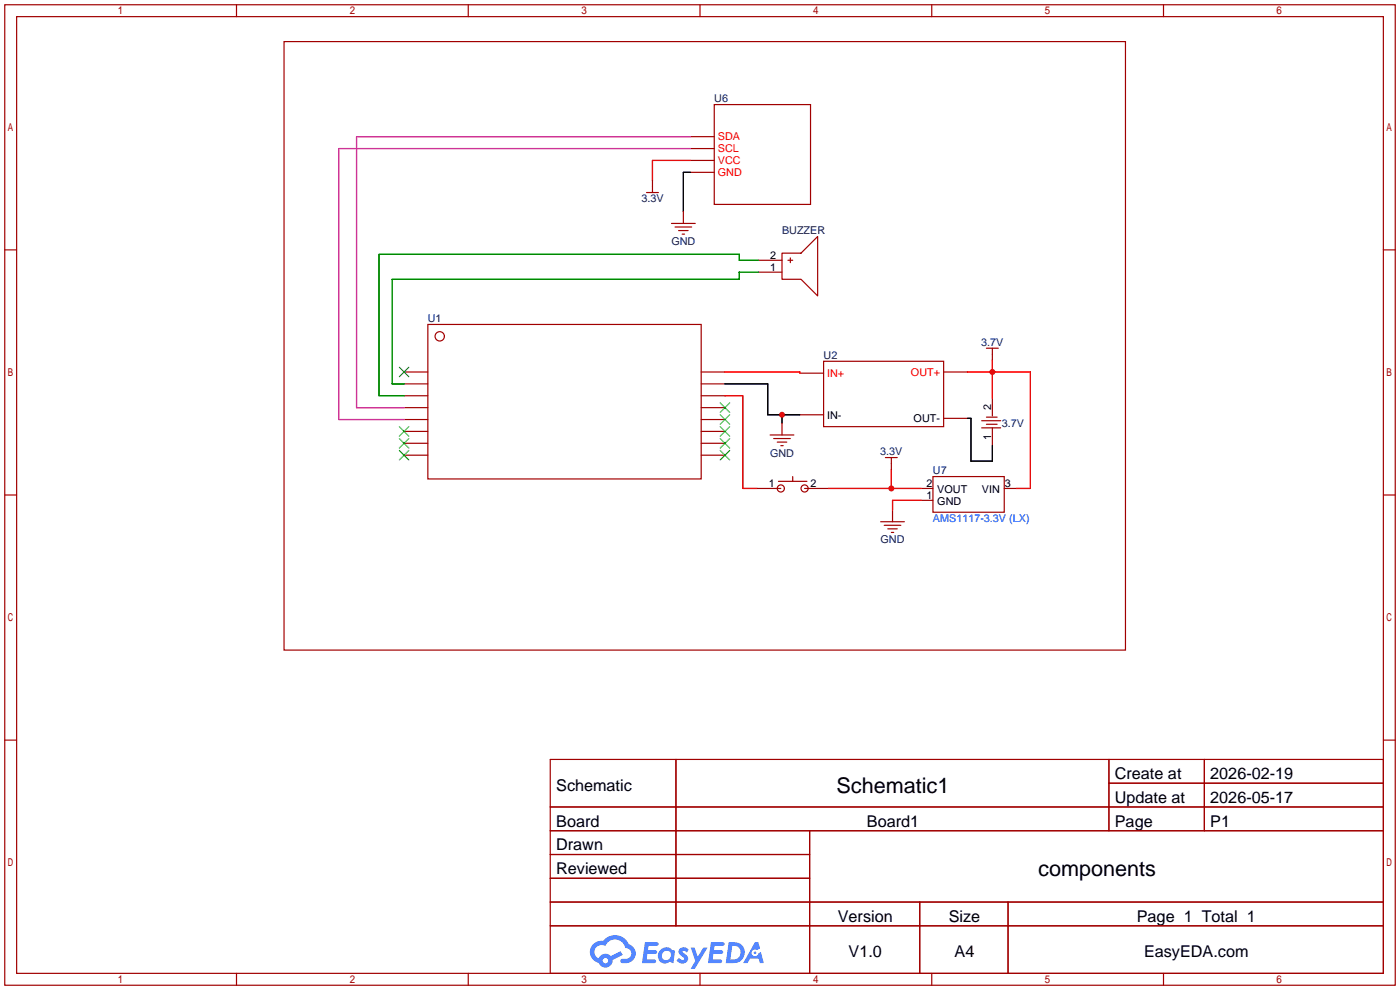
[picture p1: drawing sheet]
<svg xmlns="http://www.w3.org/2000/svg" width="299mm" height="212mm" viewBox="0 0 299 212" stroke-linecap="round" stroke-linejoin="round" font-family="sans-serif">
<g fill="none" stroke="#a10000" stroke-width=".25">
<path d="M1 1h297.2v209.6h-297.2zM3.6 3.6h292.1v204.4h-292.1zM50.5 1v2.6M100.1 1v2.6M149.6 1v2.6M199.1 1v2.6M248.7 1v2.6M1 53.4h2.6M295.7 53.4h2.5M1 105.8h2.6M295.7 105.8h2.5M1 158.2h2.6"/>
<path d="M295.7 158.2h2.5M117.6 162.3h178.1v45.7h-178.1zM117.6 172.5h178.1M117.6 177.5h178.1M144.5 162.3v35.6M173 177.5v30.5M237 162.3v15.2M237 167.4h58.7M257.4 162.3v15.2M117.6 182.6h55.4M117.6 192.8h178.1M117.6 187.7h55.4"/>
<path d="M117.6 197.9h178.1M196.6 192.8v15.2M215.4 192.8v15.2M50.5 208v2.6M100.1 208v2.6M149.6 208v2.6M199.1 208v2.6M248.7 208v2.6"/>
</g>
<g fill="#5487ff">
<path d="M145.3 202.7a1.3 1.3 0 0 1 1.9 .3l-.4 .6a.54 .54 0 0 0-.9-.2l.1 .2a1.34 1.34 0 0 1 .9 1.8 1.47 1.47 0 0 1-2.3-.1l.5-.6 .8 .5a.31 .31 0 0 0 .4-.3 .31 .31 0 0 0-.3-.4 1.12 1.12 0 0 1-.7-1.8z"/>
<path d="M147.6 202.5h.9l.6 2 1.2-2h.9l-2.7 4.6h-.9l1-1.7z"/>
<path d="M137.8 201.4h1.7a1.31 1.31 0 0 1 1.2 .2 .4 .4 0 0 1-.3 .5l-1.8 .1-.1 .9h1.6a.4 .4 0 0 1 .4 .4 .4 .4 0 0 1-.5 .4h-1.6l-.2 1.2h1.4a.46 .46 0 0 1 .5 0 .46 .46 0 0 1 .1 .5l-.4 .2h-2.6z"/>
<path d="M151.9 201.4h1.7a1.32 1.32 0 0 1 1.2 .2 .39 .39 0 0 1-.3 .5l-1.8 .1-.1 .9h1.6a.4 .4 0 0 1 .4 .4 .4 .4 0 0 1-.4 .4h-1.7l-.2 1.2h1.4a.46 .46 0 0 1 .5 0 .46 .46 0 0 1 .1 .5l-.4 .2h-2.6z"/>
<path d="M161.3 201.4h.8l.3 1.3-.6 .4a.75 .75 0 0 0-1.1 .3 .75 .75 0 0 0 .5 1 .75 .75 0 0 0 .9-.7l.5-.2 .6 2.3h-.8l-.3-.9h-1.8l-.5 .9h-1z"/>
<path d="M155.7 201.4l-.6 4.4h1.5a2.27 2.27 0 0 0 2.6-2.2 2.27 2.27 0 0 0-2.7-2.2zM156.5 202.1a1.5 1.5 0 0 1 1.8 1.6 1.5 1.5 0 0 1-1.9 1.4h-.3z"/>
<path d="M141.2 203a1.6 1.6 0 0 0-.3 2.3 1.6 1.6 0 0 0 2.3 .2l.7 .3 .3-2.4-.1-.3-.5-.1a1.58 1.58 0 0 0-2.4 0zM141.8 203.5a.98 .98 0 0 1 1.6 .4 .98 .98 0 0 1-1.1 1.3 .94 .94 0 0 1-.9-.7 .94 .94 0 0 1 .4-1z"/>
<path d="M126.8 201.8a2.37 2.37 0 0 0 1.1 4 1.54 1.54 0 0 0 1.8 1 1.54 1.54 0 0 0 1.2-1.6l2.2-1.1-.5-.8-2 1a1.57 1.57 0 0 0-2.7 .5 1.5 1.5 0 0 1-.7-2.1 1.5 1.5 0 0 1 2.2-.5 2.23 2.23 0 0 1 2.3-1.4 2.23 2.23 0 0 1 2 1.8 1.16 1.16 0 0 1 1.2 1.1 1.16 1.16 0 0 1-1.1 1.2h-.7a.47 .47 0 0 0-.5 .4 .47 .47 0 0 0 .4 .5 2.17 2.17 0 0 0 2.5-.9 2.17 2.17 0 0 0-.3-2.7l-.8-.4a3.2 3.2 0 0 0-5.5-.7l-1.1 .1zM128.8 205.3a.6 .6 0 0 1 1.2 0 .6 .6 0 0 1-1.2 0z"/>
<circle cx="161.4" cy="203.6" r=".28"/>
</g>
<g fill="none" stroke="#a10000" stroke-width=".25">
<path d="M60.7 8.9h179.8v130h-179.8zM139.4 38.6v2.5M147.6 36.8h5.1M147.6 34.3h5.1M147.6 31.8h5.1M147.6 29.2h5.1M152.7 22.4h20.5v21.3h-20.5zM138.2 41.1h2.5M143.5 47.8h5.1M144.3 48.5h3.5M145 49.3h2.1M145.8 50h.5"/>
<path d="M146 45.2v2.6M162.1 58.2h5M162.1 55.6h5M167.1 54.1h4.1l3.6-3.6v12.7l-3.6-3.5h-4.1zM168.4 55.6h1M168.9 55.1v1M86.4 79.5h5M91.4 69.3h58.5v33.1h-58.5zM149.9 79.5h5M170.9 79.8h5.1M176 77.2h25.7v14h-25.7zM201.7 79.5h5.1"/>
<path d="M210.8 74.4h2.6M212.1 74.4v2.6M86.4 82h5M86.4 84.6h5M86.4 87.1h5M86.4 89.7h5M86.4 92.2h5M86.4 94.7h5M86.4 97.3h5M149.9 82h5M149.9 84.6h5M149.9 87.1h5"/>
<path d="M149.9 89.7h5M149.9 92.2h5M149.9 94.7h5M149.9 97.3h5M164.6 93h5.1M165.4 93.7h3.5M166.1 94.5h2M166.9 95.2h.5M167.1 90.4v2.6M170.9 88.6h5.1M189.2 97.8h2.6M190.5 97.8v2.5"/>
<path d="M201.7 89.4h5.1M209.8 91.4h4.1M209.8 89.9h4.1M210.8 90.7h2.3M210.8 89.2h2.3M212.1 85.1v3.8M212.1 91.4v3.8M161.8 104.4h5.1M166.4 102.9h6.1M169.4 101.9v1M172 104.4h5M188.2 111.5h5.1"/>
<path d="M189 112.3h3.5M189.7 113h2.1M190.5 113.8h.5M190.8 109v2.5M196.8 104.4h2.6M196.8 106.9h2.6M199.4 101.9h15.2v7.6h-15.2zM214.6 104.4h2.6"/>
<circle cx="94" cy="71.9" r="1"/>
<circle cx="166.9" cy="104.4" r=".76"/>
<circle cx="172" cy="104.4" r=".76"/>
</g>
<g fill="none" stroke="#3c3" stroke-width=".25">
<path d="M85.3 78.5l2.1 2M87.4 78.5l-2.1 2M85.3 91.2l2.1 2M85.3 93.7l2.1 2.1M85.3 96.3l2.1 2M87.4 91.2l-2.1 2M87.4 93.7l-2.1 2.1M87.4 96.3l-2.1 2M153.9 96.3l2.1 2M153.9 93.7l2.1 2.1M153.9 91.2l2.1 2M153.9 88.6l2.1 2.1"/>
<path d="M153.9 86.1l2.1 2M156 96.3l-2.1 2M156 93.7l-2.1 2.1M156 91.2l-2.1 2M156 88.6l-2.1 2.1M156 86.1l-2.1 2"/>
</g>
<path d="M162.1 58.2h-4.1v1.5h-74.2v22.3h2.6M162.1 55.6h-4.1v-1.2h-77v30.2h5.4" fill="none" stroke="#008700" stroke-width=".25"/>
<path d="M147.6 36.8h-1.6v8.4M154.9 82h9.2v6.6h6.8M167.1 88.6v1.8M206.8 89.4h.7v9.2h4.6v-3.4" fill="none" stroke="#000" stroke-width=".25"/>
<path d="M147.6 34.3h-8.2v4.3M154.9 79.5h16v.3M206.8 79.5h13.4v24.9h-3M212.1 77v8.1M154.9 84.6h3.8v19.8h3.1M177 104.4h19.8M190.5 100.3v4.1M196.8 106.9h-6v2.1" fill="none" stroke="#f00" stroke-width=".25"/>
<path d="M147.6 29.2h-71.4v57.9h10.2M147.6 31.8h-75.2v57.9h14" fill="none" stroke="#c39" stroke-width=".25"/>
<g fill="#c00">
<circle cx="167.1" cy="88.6" r=".63"/>
<circle cx="212.1" cy="79.5" r=".63"/>
<circle cx="190.5" cy="104.4" r=".63"/>
</g>
<g font-size="4.6">
<text x="178.8" y="169.4">Schematic1</text>
<text x="221.9" y="187.2">components</text>
</g>
<g font-size="3.5">
<text x="238.3" y="166.5">Create at</text>
<text x="258.7" y="166.5">2026-02-19</text>
<text x="118.9" y="169.1">Schematic</text>
<text x="238.3" y="171.6">Update at</text>
<text x="258.7" y="171.6">2026-05-17</text>
<text x="118.9" y="176.7">Board</text>
<text x="185.3" y="176.7">Board1</text>
<text x="238.3" y="176.7">Page</text>
<text x="258.7" y="176.7">P1</text>
<text x="118.9" y="181.8">Drawn</text>
<text x="118.9" y="186.8">Reviewed</text>
<text x="179.1" y="197">Version</text>
<text x="202.8" y="197">Size</text>
<text x="243" y="197">Page 1 Total 1</text>
<text x="181.4" y="204.6">V1.0</text>
<text x="204" y="204.6">A4</text>
<text x="244.5" y="204.6">EasyEDA.com</text>
</g>
<g font-size="2.3" fill="#000080">
<text x="152.7" y="21.9">U6</text>
<text x="137.1" y="43.2">3.3V</text>
<text x="143.5" y="52.4">GND</text>
<text x="167.1" y="50.1">BUZZER</text>
<text x="91.4" y="68.9">U1</text>
<text x="176" y="76.8">U2</text>
<text x="209.7" y="74">3.7V</text>
<text x="214.1" y="91.2">3.7V</text>
<text x="164.6" y="97.6">GND</text>
<text x="188.1" y="97.3">3.3V</text>
<text x="199.4" y="101.4">U7</text>
<text x="188.2" y="116.1">GND</text>
</g>
<g font-size="2.3" fill="#f00">
<text x="153.4" y="35.1">VCC</text>
<text x="153.4" y="32.6">SCL</text>
<text x="153.4" y="30">SDA</text>
<text x="153.4" y="37.6">GND</text>
<text x="176.8" y="80.6">IN+</text>
<text x="194.7" y="80.3">OUT+</text>
</g>
<g font-size="2.3">
<text x="164.6" y="57.9">1</text>
<text x="164.6" y="55.4">2</text>
<text x="176.8" y="89.5">IN-</text>
<text x="211.9" y="87.6" transform="rotate(-90 211.9 87.6)">2</text>
<text x="195.3" y="90.2">OUT-</text>
<text x="211.9" y="94" transform="rotate(-90 211.9 94)">1</text>
<text x="164.3" y="104.2">1</text>
<text x="173.2" y="104.2">2</text>
<text x="198" y="106.7">1</text>
<text x="198" y="104.2">2</text>
<text x="200.3" y="108">GND</text>
<text x="200.3" y="105.4">VOUT</text>
<text x="209.8" y="105.4">VIN</text>
<text x="214.8" y="104.2">3</text>
</g>
<text font-size="2.3" fill="#00f" x="199.4" y="111.6">AMS1117-3.3V (LX)</text>
</svg>
